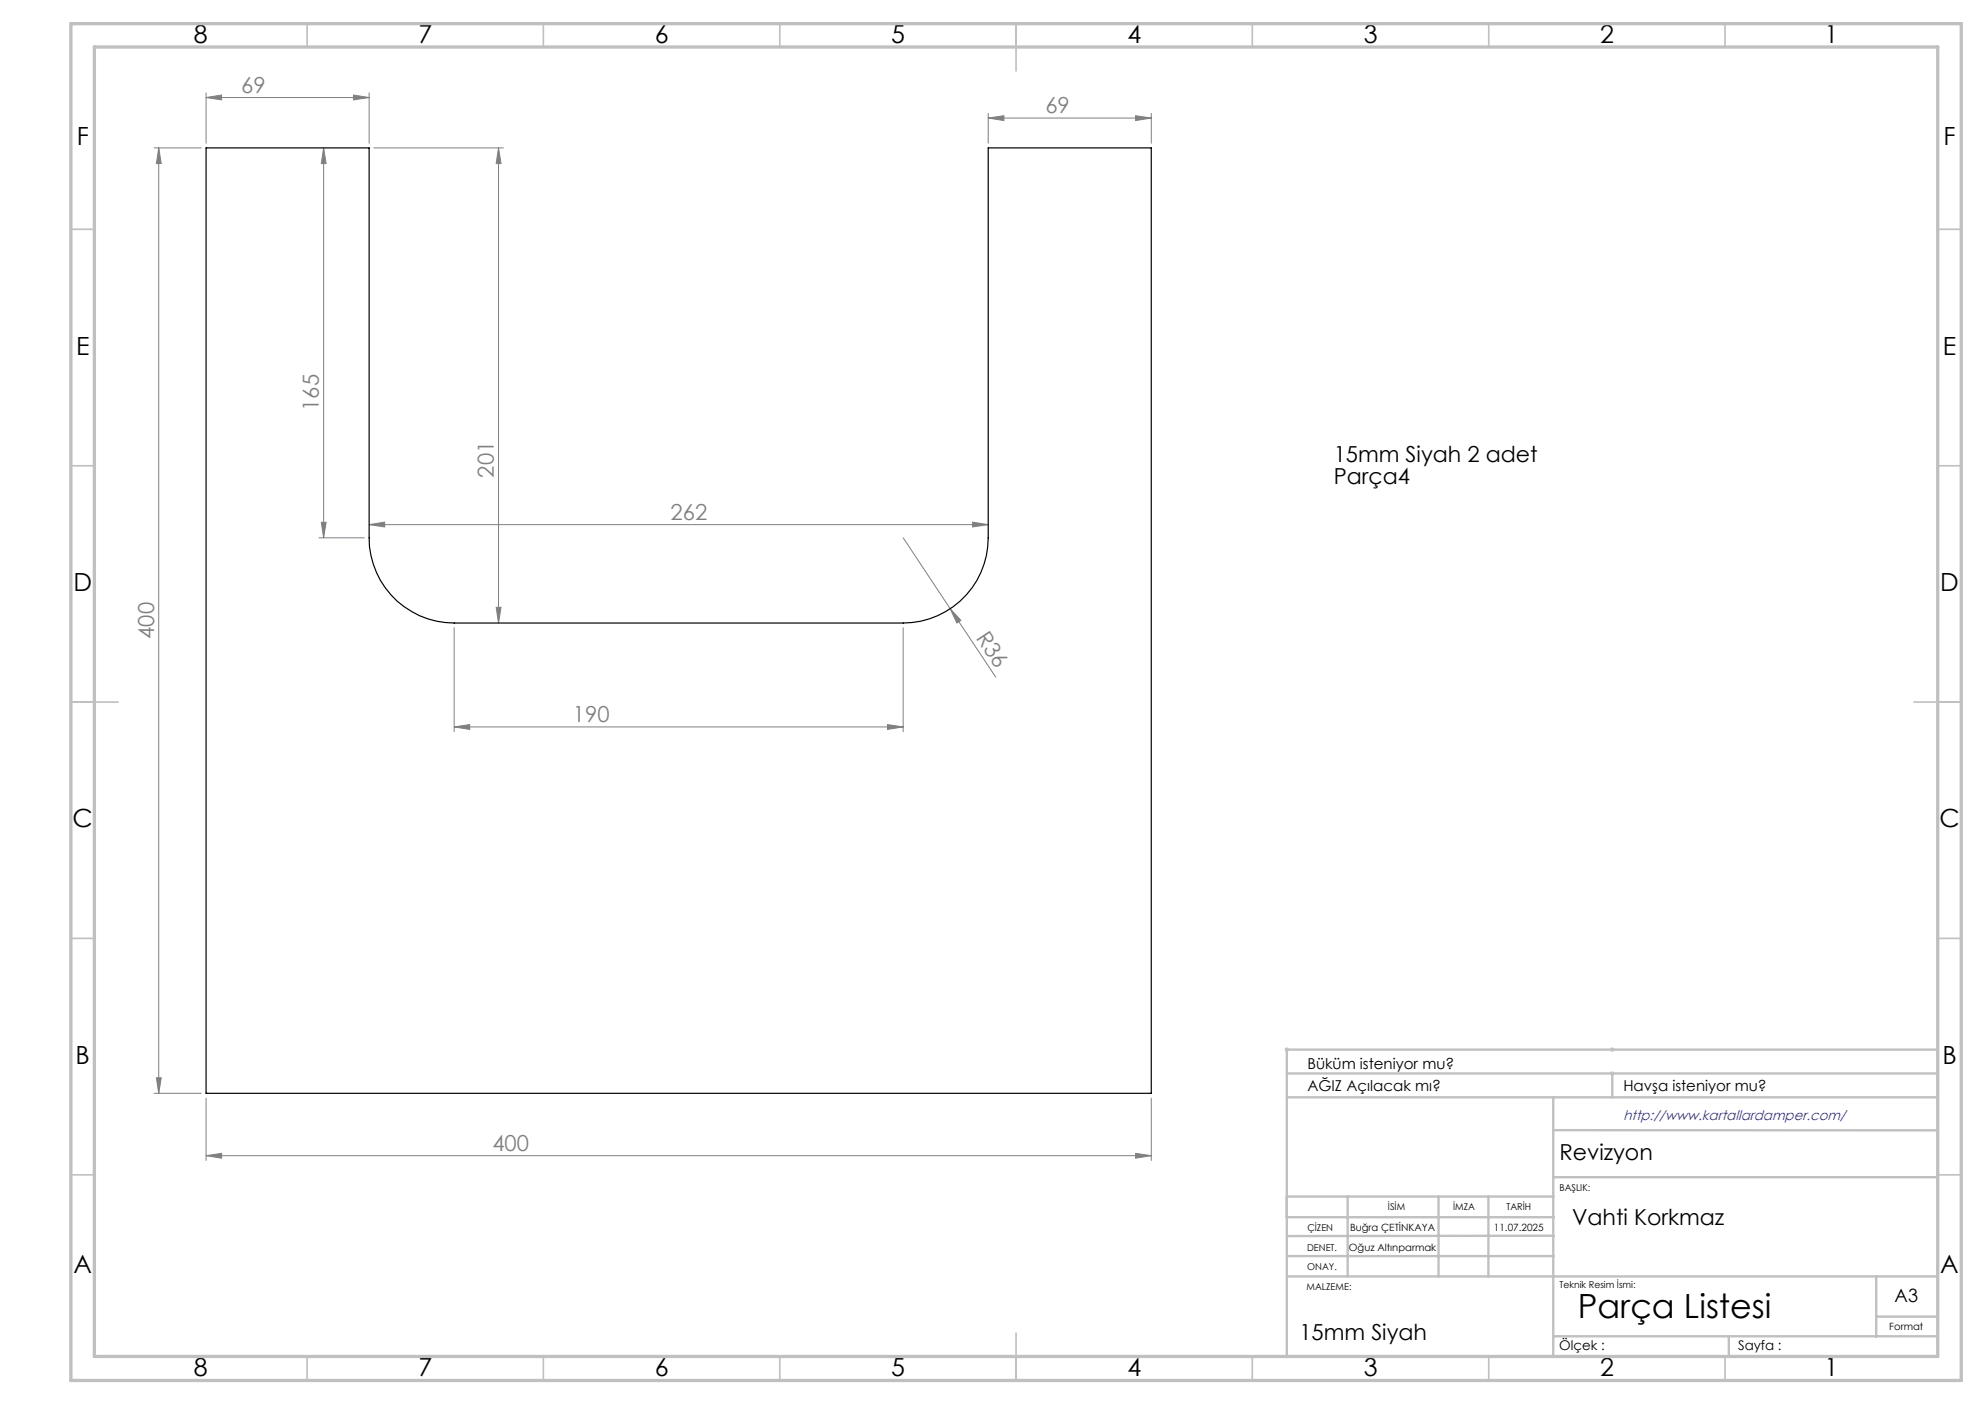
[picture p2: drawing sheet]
<svg xmlns="http://www.w3.org/2000/svg" width="420mm" height="297mm" viewBox="0 0 420 297" stroke-linecap="round" stroke-linejoin="round" font-family="sans-serif">
<path d="M271.8 222h1M271.9 221.7l.7 .7M272.3 221.5v1M272.6 221.7l-.7 .7M340.6 227.1h1M340.6 222h1M340.8 226.7l.7 .7M340.8 221.7l.7 .7M341.1 221.5v1M341.1 226.6v1M341.5 226.7l-.7 .7M341.5 221.7l-.7 .7" fill="none" stroke="#c0c0c0" stroke-width=".21"/>
<g fill="none" stroke="#808080" stroke-width=".21">
<path d="M43.6 19.6v10.7M78.1 19.6v10.7M32.6 31.3h10M33.6 31.3l.5 3.3h-1zM33.6 31.3v200M43.6 20.6l3.3-.5v1zM43.6 20.6h34.5M68.5 31.3v82.5M68.5 31.3l.5 3.3h-1zM74.8 20.1l3.3 .5-3.3 .5zM79.1 31.3h27.4M105.5 31.3l.5 3.3h-1z"/>
<path d="M105.5 31.3v100.5M209.1 25l3.3-.5v1zM209.1 24v6.3M209.1 25h34.5M240.3 24.5l3.3 .5-3.3 .5zM243.6 24v6.3M67.5 113.8h9.6M68 110.5h1l-.5 3.3zM78.1 111l3.3-.5v1zM78.1 111h131M191.1 113.8l19.6 29.4M205.8 110.5l3.3 .5-3.3 .5z"/>
<path d="M96.1 132.8v22M105 128.5h1l-.5 3.3zM191.1 132.8v22M201 128.8l2.3 2.4-.8 .6zM96.1 153.8l3.3-.5v1zM96.1 153.8h95M187.8 153.3l3.3 .5-3.3 .5zM32.6 231.3h10M33.1 228h1l-.5 3.3zM43.6 232.3v13.2M243.6 232.3v13.2M43.6 244.5l3.3-.5v1z"/>
<path d="M43.6 244.5h200M240.3 244l3.3 .5-3.3 .5z"/>
</g>
<g fill="none" stroke="#c0c0c0" stroke-width=".35">
<path d="M65 5v5M115 5v5M165 5v5M215 5v10M265 5v5M315 5v5M365 5v5M15 48.5h5M410 48.5h5M15 98.5h5M410 98.5h5M15 148.5h10"/>
<path d="M405 148.5h10M15 198.5h5M410 198.5h5M15 248.5h5M410 248.5h5M65 287v5M115 287v5M165 287v5M215 282v10M265 287v5M315 287v5M365 287v5"/>
</g>
<g fill="none" stroke="#c0c0c0" stroke-width=".5">
<path d="M272.3 232.1h137.7M272.3 227.1h137.7M328.6 239.1h81.4M328.6 232.1v54.9M341.1 227.1v5M410 222h-137.7v64.9M272.3 253.1h56.4M272.3 257.5h56.5M285.2 253.1v16.9M304.4 253.1v16.9M314.9 253.1v16.9M328.6 249h81.4"/>
<path d="M272.3 265.7h56.5M272.3 270h137.7M328.8 261.4l-56.5 .1M397 270v12.8M397 278.5h13M328.6 282.7h81.4M365.8 282.8v4.2"/>
</g>
<path d="M15 5h400v287h-400zM20 9.9h390v277h-390z" fill="none" stroke="#c0c0c0" stroke-width=".7"/>
<g fill="#808080">
<path d="M201 128.8l2.3 2.4-.8 .6z"/>
<path d="M187.8 153.3l3.3 .5-3.3 .5zM96.1 153.8l3.3-.5v1z"/>
<path d="M78.1 111l3.3-.5v1zM205.8 110.5l3.3 .5-3.3 .5z"/>
<path d="M43.6 244.5l3.3-.5v1zM240.3 244l3.3 .5-3.3 .5z"/>
<path d="M240.3 24.5l3.3 .5-3.3 .5zM209.1 25l3.3-.5v1zM74.8 20.1l3.3 .5-3.3 .5zM43.6 20.6l3.3-.5v1z"/>
<path d="M68 110.5h1l-.5 3.3zM68.5 31.3l.5 3.3h-1z"/>
<path d="M105.5 31.3l.5 3.3h-1zM105 128.5h1l-.5 3.3zM33.6 31.3l.5 3.3h-1zM33.1 228h1l-.5 3.3z"/>
</g>
<path d="M43.6 31.3h34.5v82.5a18 18 0 0 0 18 18h95a18 18 0 0 0 18-18v-82.5h34.5v200h-200z" fill="none" stroke="#000" stroke-width=".25"/>
<text font-size="7.1" x="333.8" y="278.7">Parça Listesi</text>
<g font-size="5.3">
<text x="41" y="9">8</text>
<text x="88.5" y="9">7</text>
<text x="138.5" y="9">6</text>
<text x="188.5" y="9">5</text>
<text x="238.5" y="9">4</text>
<text x="288.5" y="9">3</text>
<text x="338.5" y="9">2</text>
<text x="386" y="9">1</text>
<text x="16.2" y="30.7">F</text>
<text x="411.2" y="30.7">F</text>
<text x="16.1" y="75">E</text>
<text x="411.1" y="75">E</text>
<text x="15.5" y="125">D</text>
<text x="410.5" y="125">D</text>
<text x="15.4" y="175">C</text>
<text x="410.4" y="175">C</text>
<text x="16" y="225">B</text>
<text x="411" y="225">B</text>
<text x="15.5" y="269.2">A</text>
<text x="410.5" y="269.2">A</text>
<text x="41" y="291">8</text>
<text x="88.5" y="291">7</text>
<text x="138.5" y="291">6</text>
<text x="188.5" y="291">5</text>
<text x="238.5" y="291">4</text>
<text x="288.5" y="291">3</text>
<text x="338.5" y="291">2</text>
<text x="386" y="291">1</text>
</g>
<g font-size="4.7" fill="#808080">
<text x="51" y="19.6">69</text>
<text x="221.2" y="24">69</text>
<text x="67.5" y="86.9" transform="rotate(-90 67.5 86.9)">165</text>
<text x="104.5" y="101" transform="rotate(-90 104.5 101)">201</text>
<text x="141.9" y="109.9">262</text>
<text x="32.6" y="135.1" transform="rotate(-90 32.6 135.1)">400</text>
<text x="206.4" y="134.9" transform="rotate(56 206.4 134.9)">R36</text>
<text x="121.2" y="152.7">190</text>
<text x="104.2" y="243.4">400</text>
</g>
<g font-size="4.7">
<text x="282.2" y="97.8">15mm Siyah 2 adet</text>
<text x="282.2" y="102.3">Parça4</text>
<text x="330" y="245.3">Revizyon</text>
<text x="332.6" y="259.2">Vahti Korkmaz</text>
<text x="274.9" y="283.5">15mm Siyah</text>
</g>
<text font-size="3.9" x="400.9" y="275.5">A3</text>
<g font-size="3.2">
<text x="276.6" y="226">Büküm isteniyor mu?</text>
<text x="276.6" y="230.9">AĞIZ Açılacak mı?</text>
<text x="343.5" y="230.9">Havşa isteniyor mu?</text>
</g>
<text font-size="2.9" fill="#00f" x="343.5" y="236.9">http://www.kartallardamper.com/</text>
<g font-size="2.8">
<text x="329.9" y="285.5">Ölçek :</text>
<text x="367.8" y="285.5">Sayfa :</text>
</g>
<g font-size="2.1">
<text x="285.6" y="260.3">Buğra ÇETİNKAYA</text>
<text x="316.1" y="260.3">11.07.2025</text>
<text x="285.4" y="264.6">Oğuz Altınparmak</text>
<text x="399.8" y="281.3">Format</text>
</g>
<g font-size="2">
<text x="330" y="251.9">BAŞLIK:</text>
<text x="293.7" y="255.9">İSİM</text>
<text x="307.5" y="255.9">İMZA</text>
<text x="318.7" y="255.9">TARİH</text>
<text x="276.6" y="260.3">ÇİZEN</text>
<text x="276.6" y="264.6">DENET.</text>
<text x="276.6" y="268.7">ONAY.</text>
<text x="276.4" y="272.9">MALZEME:</text>
<text x="330" y="272.5">Teknik Resim İsmi:</text>
</g>
</svg>
